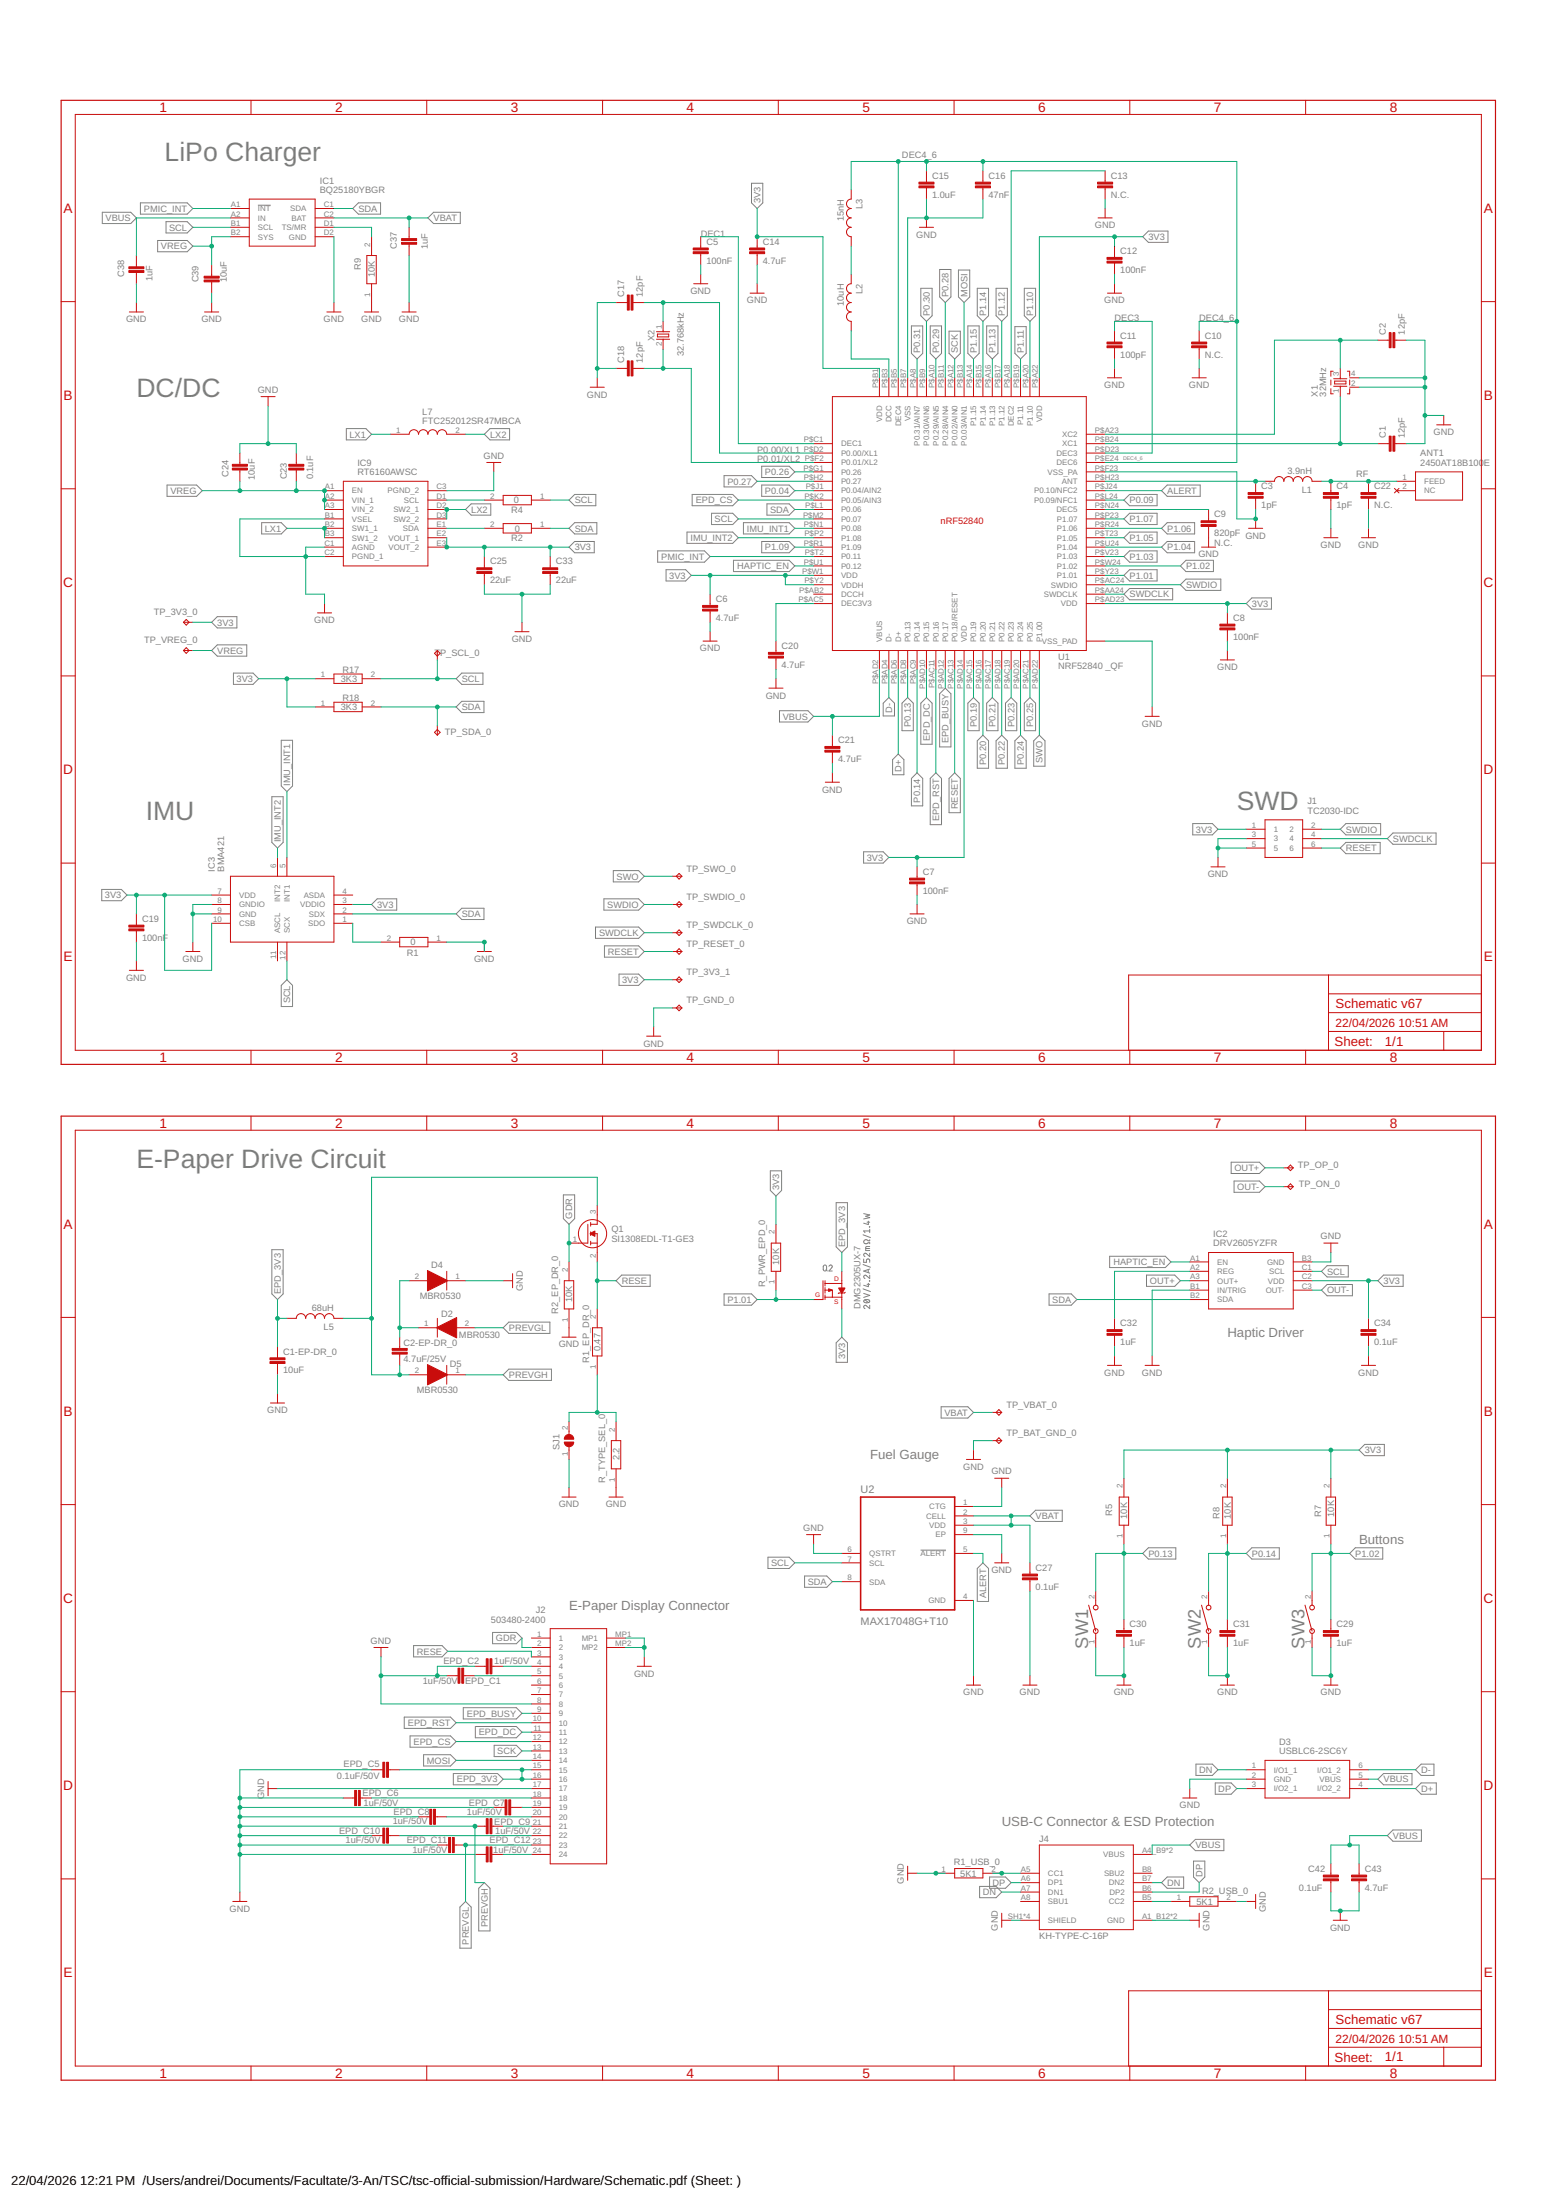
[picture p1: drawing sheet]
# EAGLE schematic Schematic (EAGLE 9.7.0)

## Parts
ANT1  2450AT18B100E  2450AT18B100E_2450AT18B100E  [2450AT18B100E_ANTC3216X140N]
C1  12pF  NORDIC_NRF_3_CAPACITOR_0201_L  [NORDIC_NRF_3_RESC0201_L]
C1-EP-DR_0  10uF  NORDIC_NRF_3_CAPACITOR_0402_L  [NORDIC_NRF_3_RESC0402_L]
C2  12pF  NORDIC_NRF_3_CAPACITOR_0201_L  [NORDIC_NRF_3_RESC0201_L]
C2-EP-DR_0  4.7uF/25V  NORDIC_NRF_3_CAPACITOR_0402_L  [NORDIC_NRF_3_RESC0402_L]
C3  1pF  NORDIC_NRF_3_CAPACITOR_0201_L  [NORDIC_NRF_3_RESC0201_L]
C4  1pF  NORDIC_NRF_3_CAPACITOR_0201_L  [NORDIC_NRF_3_RESC0201_L]
C5  100nF  NORDIC_NRF_3_CAPACITOR_0201_L  [NORDIC_NRF_3_RESC0201_L]
C6  4.7uF  NORDIC_NRF_3_CAPACITOR_0402_L  [NORDIC_NRF_3_RESC0402_L]
C7  100nF  NORDIC_NRF_3_CAPACITOR_0201_L  [NORDIC_NRF_3_RESC0201_L]
C8  100nF  NORDIC_NRF_3_CAPACITOR_0201_L  [NORDIC_NRF_3_RESC0201_L]
C9  820pF  NORDIC_NRF_3_CAPACITOR_0201_L  [NORDIC_NRF_3_RESC0201_L]
C10  N.C.  NORDIC_NRF_3_CAPACITOR_0201_L  [NORDIC_NRF_3_RESC0201_L]
C11  100pF  NORDIC_NRF_3_CAPACITOR_0201_L  [NORDIC_NRF_3_RESC0201_L]
C12  100nF  NORDIC_NRF_3_CAPACITOR_0201_L  [NORDIC_NRF_3_RESC0201_L]
C13  N.C.  NORDIC_NRF_3_CAPACITOR_0201_L  [NORDIC_NRF_3_RESC0201_L]
C14  4.7uF  NORDIC_NRF_3_CAPACITOR_0402_L  [NORDIC_NRF_3_RESC0402_L]
C15  1.0uF  NORDIC_NRF_3_CAPACITOR_0402_L  [NORDIC_NRF_3_RESC0402_L]
C16  47nF  NORDIC_NRF_3_CAPACITOR_0201_L  [NORDIC_NRF_3_RESC0201_L]
C17  12pF  NORDIC_NRF_3_CAPACITOR_0201_L  [NORDIC_NRF_3_RESC0201_L]
C18  12pF  NORDIC_NRF_3_CAPACITOR_0201_L  [NORDIC_NRF_3_RESC0201_L]
C19  100nF  NORDIC_NRF_3_CAPACITOR_0201_L  [NORDIC_NRF_3_RESC0201_L]
C20  4.7uF  NORDIC_NRF_3_CAPACITOR_0402_L  [NORDIC_NRF_3_RESC0402_L]
C21  4.7uF  NORDIC_NRF_3_CAPACITOR_0402_L  [NORDIC_NRF_3_RESC0402_L]
C22  N.C.  NORDIC_NRF_3_CAPACITOR_0201_L  [NORDIC_NRF_3_RESC0201_L]
C23  0.1uF  NORDIC_NRF_3_CAPACITOR_0201_L  [NORDIC_NRF_3_RESC0201_L]
C24  10uF  NORDIC_NRF_3_CAPACITOR_0402_L  [NORDIC_NRF_3_RESC0402_L]
C25  22uF  NORDIC_NRF_3_CAPACITOR_0402_L  [NORDIC_NRF_3_RESC0402_L]
C27  0.1uF  NORDIC_NRF_3_CAPACITOR_0201_L  [NORDIC_NRF_3_RESC0201_L]
C29  1uF  NORDIC_NRF_3_CAPACITOR_0402_L  [NORDIC_NRF_3_RESC0402_L]
C30  1uF  NORDIC_NRF_3_CAPACITOR_0402_L  [NORDIC_NRF_3_RESC0402_L]
C31  1uF  NORDIC_NRF_3_CAPACITOR_0402_L  [NORDIC_NRF_3_RESC0402_L]
C32  1uF  NORDIC_NRF_3_CAPACITOR_0402_L  [NORDIC_NRF_3_RESC0402_L]
C33  22uF  NORDIC_NRF_3_CAPACITOR_0402_L  [NORDIC_NRF_3_RESC0402_L]
C34  0.1uF  NORDIC_NRF_3_CAPACITOR_0201_L  [NORDIC_NRF_3_RESC0201_L]
C37  1uF  NORDIC_NRF_3_CAPACITOR_0402_L  [NORDIC_NRF_3_RESC0402_L]
C38  1uF  NORDIC_NRF_3_CAPACITOR_0402_L  [NORDIC_NRF_3_RESC0402_L]
C39  10uF  NORDIC_NRF_3_CAPACITOR_0402_L  [NORDIC_NRF_3_RESC0402_L]
C42  0.1uF  NORDIC_NRF_3_CAPACITOR_0201_L  [NORDIC_NRF_3_RESC0201_L]
C43  4.7uF  NORDIC_NRF_3_CAPACITOR_0402_L  [NORDIC_NRF_3_RESC0402_L]
D2  MBR0530  ESP32_C6_LIBRARY_5_MBR0530  [ESP32_C6_LIBRARY_5_SOD3716X135N]
D3  USBLC6-2SC6Y  ESP32_C6_LIBRARY_3_USBLC6-2SC6Y  [ESP32_C6_LIBRARY_3_SOT95P280X145-6N]
D4  MBR0530  ESP32_C6_LIBRARY_5_MBR0530  [ESP32_C6_LIBRARY_5_SOD3716X135N]
D5  MBR0530  ESP32_C6_LIBRARY_5_MBR0530  [ESP32_C6_LIBRARY_5_SOD3716X135N]
EPD_C1  1uF/50V  NORDIC_NRF_3_CAPACITOR_0402_L  [NORDIC_NRF_3_RESC0402_L]
EPD_C2  1uF/50V  NORDIC_NRF_3_CAPACITOR_0402_L  [NORDIC_NRF_3_RESC0402_L]
EPD_C5  0.1uF/50V  NORDIC_NRF_3_CAPACITOR_0201_L  [NORDIC_NRF_3_RESC0201_L]
EPD_C6  1uF/50V  NORDIC_NRF_3_CAPACITOR_0402_L  [NORDIC_NRF_3_RESC0402_L]
EPD_C7  1uF/50V  NORDIC_NRF_3_CAPACITOR_0402_L  [NORDIC_NRF_3_RESC0402_L]
EPD_C8  1uF/50V  NORDIC_NRF_3_CAPACITOR_0402_L  [NORDIC_NRF_3_RESC0402_L]
EPD_C9  1uF/50V  NORDIC_NRF_3_CAPACITOR_0402_L  [NORDIC_NRF_3_RESC0402_L]
EPD_C10  1uF/50V  NORDIC_NRF_3_CAPACITOR_0402_L  [NORDIC_NRF_3_RESC0402_L]
EPD_C11  1uF/50V  NORDIC_NRF_3_CAPACITOR_0402_L  [NORDIC_NRF_3_RESC0402_L]
EPD_C12  1uF/50V  NORDIC_NRF_3_CAPACITOR_0402_L  [NORDIC_NRF_3_RESC0402_L]
IC1  BQ25180YBGR  BQ25180YBGR_BQ25180YBGR  [BQ25180YBGR_BGA8C40P2X4_100X155X50]
IC2  DRV2605YZFR  DRV2605YZFR_DRV2605YZFR  [DRV2605YZFR_BGA9C50P3X3_144X144X62]
IC3  BMA421  BMA423_BMA423  [BMA423_BMA423]
IC9  RT6160AWSC  RT6160AWSC_RT6160AWSC  [RT6160AWSC_BGA15C40P3X5_140X230X60]
J1  TC2030-IDC  TC2030-IDC_TC2030-IDC  [TC2030-IDC_TC2030IDC]
J2  503480-2400  503480-2400_503480-2400  [503480-2400_5034802400]
J4  KH-TYPE-C-16P  KH-TYPE-C-16P_KH-TYPE-C-16P  [KH-TYPE-C-16P_KINGHELM_KH-TYPE-C-16P]
L1  3.9nH  NORDIC_NRF_2_INDUCTOR_0402_L  [NORDIC_NRF_2_RESC0402_L]
L2  10uH  NORDIC_NRF_2_INDUCTOR_0402_L  [NORDIC_NRF_2_RESC0402_L]
L3  15nH  NORDIC_NRF_2_INDUCTOR_0402_L  [NORDIC_NRF_2_RESC0402_L]
L5  68uH  NORDIC_NRF_2_INDUCTOR_0402_L  [NORDIC_NRF_2_RESC0402_L]
L7  FTC252012SR47MBCA  MLP2016SR47MT0S1_FTC252012SR47MBCA  [MLP2016SR47MT0S1_INDC2016X100N]
Q1  SI1308EDL-T1-GE3  ESP32_C6_LIBRARY_6_SI1308EDL-T1-GE3  [ESP32_C6_LIBRARY_6_SOT65P210X110-3N]
Q2  20V/4.2A/52mΩ/1.4W  ESP32_C6_LIBRARY_4_ESP32_WROVER_SPARKFUN-DISCRETESEMI_MOSFET_PCH-DMG2305UX-7  [ESP32_C6_LIBRARY_4_ESP32_C6_LIBRARY_4_ESP32_C6_LIBRARY_4_ESP32_C6_LIBRARY_4_ESP32_WROVER_SPARKFUN-DISCRETESEMI_SOT23-3]
R1  0  CPF0201D7K68C1_CPF0201D7K68C1  [CPF0201D7K68C1_0201]
R1_EP_DR_0  0.47  CPF0201D7K68C1_CPF0201D7K68C1  [CPF0201D7K68C1_0201]
R1_USB_0  5K1  CPF0201D7K68C1_CPF0201D7K68C1  [CPF0201D7K68C1_0201]
R2  0  CPF0201D7K68C1_CPF0201D7K68C1  [CPF0201D7K68C1_0201]
R2_EP_DR_0  10K  CPF0201D7K68C1_CPF0201D7K68C1  [CPF0201D7K68C1_0201]
R2_USB_0  5K1  CPF0201D7K68C1_CPF0201D7K68C1  [CPF0201D7K68C1_0201]
R4  0  CPF0201D7K68C1_CPF0201D7K68C1  [CPF0201D7K68C1_0201]
R5  10K  CPF0201D7K68C1_CPF0201D7K68C1  [CPF0201D7K68C1_0201]
R7  10K  CPF0201D7K68C1_CPF0201D7K68C1  [CPF0201D7K68C1_0201]
R8  10K  CPF0201D7K68C1_CPF0201D7K68C1  [CPF0201D7K68C1_0201]
R9  10K  CPF0201D7K68C1_CPF0201D7K68C1  [CPF0201D7K68C1_0201]
R17  3K3  CPF0201D7K68C1_CPF0201D7K68C1  [CPF0201D7K68C1_0201]
R18  3K3  CPF0201D7K68C1_CPF0201D7K68C1  [CPF0201D7K68C1_0201]
R_PWR_EPD_0  10K  CPF0201D7K68C1_CPF0201D7K68C1  [CPF0201D7K68C1_0201]
R_TYPE_SEL_0  2.2  CPF0201D7K68C1_CPF0201D7K68C1  [CPF0201D7K68C1_0201]
SJ1  ESP32_C6_LIBRARY_7_JUMPER_SJ  [ESP32_C6_LIBRARY_7_JUMPER_SJ]
SW1  EVP-AKE31A  2025-10-22_07-23-44_LIBRARY_EVP-AKE31ASW_EVP-AKE31A_PAN  [2025-10-22_07-23-44_LIBRARY_SW_EVP-AKE31A_PAN]
SW2  EVP-AKE31A  2025-10-22_07-23-44_LIBRARY_EVP-AKE31ASW_EVP-AKE31A_PAN  [2025-10-22_07-23-44_LIBRARY_SW_EVP-AKE31A_PAN]
SW3  2025-10-22_07-23-44_LIBRARY_EVP-AKE31ASW_EVP-AKE31A_PAN  [2025-10-22_07-23-44_LIBRARY_SW_EVP-AKE31A_PAN]
TP_3V3_0  HECTOR_WATCH_1_TPTP20R  [HECTOR_WATCH_1_TP20R]
TP_3V3_1  HECTOR_WATCH_1_TPTP20R  [HECTOR_WATCH_1_TP20R]
TP_BAT_GND_0  HECTOR_WATCH_1_TPTP20R  [HECTOR_WATCH_1_TP20R]
TP_GND_0  HECTOR_WATCH_1_TPTP20R  [HECTOR_WATCH_1_TP20R]
TP_ON_0  HECTOR_WATCH_1_TPTP20R  [HECTOR_WATCH_1_TP20R]
TP_OP_0  HECTOR_WATCH_1_TPTP20R  [HECTOR_WATCH_1_TP20R]
TP_RESET_0  HECTOR_WATCH_1_TPTP20R  [HECTOR_WATCH_1_TP20R]
TP_SCL_0  HECTOR_WATCH_1_TPTP20R  [HECTOR_WATCH_1_TP20R]
TP_SDA_0  HECTOR_WATCH_1_TPTP20R  [HECTOR_WATCH_1_TP20R]
TP_SWDCLK_0  HECTOR_WATCH_1_TPTP20R  [HECTOR_WATCH_1_TP20R]
TP_SWDIO_0  HECTOR_WATCH_1_TPTP20R  [HECTOR_WATCH_1_TP20R]
TP_SWO_0  HECTOR_WATCH_1_TPTP20R  [HECTOR_WATCH_1_TP20R]
TP_VBAT_0  HECTOR_WATCH_1_TPTP20R  [HECTOR_WATCH_1_TP20R]
TP_VREG_0  HECTOR_WATCH_1_TPTP20R  [HECTOR_WATCH_1_TP20R]
U1  NRF52840 _QF  NORDIC_NRF_4_NRF52840_QF  [NORDIC_NRF_4_AQFN50P700X700X85_HS-74N]
U2  MAX17048G+T10  ESP32_C6_LIBRARY_MAX17048G+T10  [ESP32_C6_LIBRARY_SON50P200X200X80-9N]
X1  32MHz  NORDIC_NRF_XTAL_32MHZ  [NORDIC_NRF_BT-XTAL_2016_N]
X2  32.768kHz  NORDIC_NRF_1_XTAL_32KHZ  [NORDIC_NRF_1_XTAL_3215_N]

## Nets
3V3: C6.1 C7.1 C8.1 C12.1 C14.1 C19.1 C25.1 C33.1 C34.1 IC2.C2(VDD) IC3.3(VDDIO) IC3.7(VDD) IC3.10(CSB) IC9.E2(VOUT_1) IC9.E3(VOUT_2) J1.1 Q2.2(S) R5.2 R7.2 R8.2 R17.1 R18.1 R_PWR_EPD_0.2 TP_3V3_0.TP TP_3V3_1.TP U1.P$A22(VDD) U1.P$AD14(VDD) U1.P$AD23(VDD) U1.P$B1(VDD) U1.P$W1(VDD) U1.P$Y2(VDDH)
ALERT: U1.P$J24(P0.10/NFC2) U2.5(!ALERT)
D+: D3.4(I/O2_2) U1.P$AD6(D+)
D-: D3.6(I/O1_2) U1.P$AD4(D-)
DN: D3.1(I/O1_1) J4.A7(DN1) J4.B7(DN2)
DP: D3.3(I/O2_1) J4.A6(DP1) J4.B6(DP2)
EPD_3V3: C1-EP-DR_0.1 EPD_C5.2 J2.15 J2.16 L5.1 Q2.3(D)
EPD_BUSY: J2.9 U1.P$AD12(P0.17)
EPD_CS: J2.12 U1.P$K2(P0.05/AIN3)
EPD_DC: J2.11 U1.P$AD10(P0.15)
EPD_RST: J2.10 U1.P$AC11(P0.16)
GDR: J2.2 Q1.1(G) R2_EP_DR_0.2
GND: C1-EP-DR_0.2 C1.2 C2.2 C3.2 C4.2 C5.2 C6.2 C7.2 C8.2 C9.2 C10.2 C11.2 C12.2 C13.2 C14.2 C15.2 C16.2 C17.1 C18.1 C19.2 C20.2 C21.2 C22.2 C25.2 C27.2 C29.2 C30.2 C31.2 C32.2 C33.2 C34.2 C37.1 C38.1 C39.2 C42.2 C43.2 D3.2(GND) D4.1(K) EPD_C1.2 EPD_C2.2 IC1.D2(GND) IC2.B1(IN/TRIG) IC2.B3(GND) IC3.8(GNDIO) IC3.9(GND) IC9.B1(VSEL) IC9.C1(AGND) IC9.C2(PGND_1) IC9.C3(PGND_2) J1.3 J1.5 J2.8 J2.17 J2.MP1 J2.MP2 J4.A1_B12(GND) J4.A12_B1(GND) J4.SH1(SHIELD) J4.SH2(SHIELD) J4.SH3(SHIELD) J4.SH4(SHIELD) R1.1 R1_USB_0.1 R2_EP_DR_0.1 R2_USB_0.2 R9.1 R_TYPE_SEL_0.1 SJ1.1 SW1.1 SW2.1 SW3.1 TP_BAT_GND_0.TP TP_GND_0.TP U1.P$74(VSS_PAD) U1.P$75(VSS_PAD) U1.P$76(VSS_PAD) U1.P$77(VSS_PAD) U1.P$78(VSS_PAD) U1.P$79(VSS_PAD) U1.P$80(VSS_PAD) U1.P$81(VSS_PAD) U1.P$82(VSS_PAD) U1.P$83(VSS_PAD) U1.P$84(VSS_PAD) U1.P$85(VSS_PAD) U1.P$86(VSS_PAD) U1.P$87(VSS_PAD) U1.P$88(VSS_PAD) U1.P$89(VSS_PAD) U1.P$90(VSS_PAD) U1.P$B7(VSS) U1.P$F23(VSS_PA) U2.1(CTG) U2.4(GND) U2.6(QSTRT) U2.9(EP) X1.2 X1.4
HAPTIC_EN: IC2.A1(EN) U1.P$U1(P0.12)
IMU_INT1: IC3.5(INT1) U1.P$N1(P0.08)
IMU_INT2: IC3.6(INT2) U1.P$P2(P1.08)
LX1: IC9.B2(SW1_1) IC9.B3(SW1_2) L7.1
LX2: IC9.D2(SW2_1) IC9.D3(SW2_2) L7.2
MOSI: J2.14 U1.P$B13(P0.03/AIN1)
N$1: ANT1.1(FEED) C4.1 C22.1 L1.2
N$2: C9.1 U1.P$N24(DEC5)
N$3: C23.1 C24.1 ; supply symbol labelled GND
N$4: C3.1 L1.1 U1.P$H23(ANT)
N$5: IC9.D1(SCL) R4.2
N$7: IC1.D1(TS/MR) R9.2
N$8: IC9.E1(SDA) R2.2
N$9: C20.1 U1.P$AC5(DEC3V3)
N$10: C5.1 U1.P$C1(DEC1)
N$11: C32.1 IC2.A2(REG)
N$12: C2-EP-DR_0.2 D5.2(A) L5.2 Q1.3(D)
N$13: C2-EP-DR_0.1 D2.1(K) D4.2(A)
N$15: IC3.1(SDO) R1.2
N$16: R1_EP_DR_0.1 R_TYPE_SEL_0.2 SJ1.2
N$21: C18.2 U1.P$F2(P0.01/XL2) X2.2
N$22: C17.2 U1.P$D2(P0.00/XL1) X2.1
N$26: C10.1 C15.1 C16.1 L3.2 U1.P$B5(DEC4) U1.P$E24(DEC6)
N$27: L2.1 U1.P$B3(DCC)
N$29: L2.2 L3.1
N$30: C11.1 U1.P$D23(DEC3)
N$31: C2.1 U1.P$A23(XC2) X1.3
N$32: C1.1 U1.P$B24(XC1) X1.1
N$33: C13.1 U1.P$A18(DEC2)
N$36: EPD_C12.1 J2.24
N$37: EPD_C6.1 J2.18
N$38: EPD_C7.1 J2.19
N$39: EPD_C8.1 J2.20
N$40: EPD_C9.1 J2.21
N$41: EPD_C10.1 J2.22
N$42: J4.A5(CC1) R1_USB_0.2
N$44: EPD_C1.1 J2.5
N$45: EPD_C2.1 J2.4
N$47: J4.B5(CC2) R2_USB_0.1
OUT+: IC2.A3(OUT+) TP_OP_0.TP
OUT-: IC2.C3(OUT-) TP_ON_0.TP
P0.04: U1.P$J1(P0.04/AIN2)
P0.09: U1.P$L24(P0.09/NFC1)
P0.13: C30.1 R5.1 SW1.2 U1.P$AD8(P0.13)
P0.14: C31.1 R8.1 SW2.2 U1.P$AC9(P0.14)
P0.19: U1.P$AC15(P0.19)
P0.20: U1.P$AD16(P0.20)
P0.21: U1.P$AC17(P0.21)
P0.22: U1.P$AD18(P0.22)
P0.23: U1.P$AC19(P0.23)
P0.24: U1.P$AD20(P0.24)
P0.25: U1.P$AC21(P0.25)
P0.26: U1.P$G1(P0.26)
P0.27: U1.P$H2(P0.27)
P0.28: U1.P$B11(P0.28/AIN4)
P0.29: U1.P$A10(P0.29/AIN5)
P0.30: U1.P$B9(P0.30/AIN6)
P0.31: U1.P$A8(P0.31/AIN7)
P1.01: Q2.1(G) R_PWR_EPD_0.1 U1.P$Y23(P1.01)
P1.02: C29.1 R7.1 SW3.2 U1.P$W24(P1.02)
P1.03: U1.P$V23(P1.03)
P1.04: U1.P$U24(P1.04)
P1.05: U1.P$T23(P1.05)
P1.06: U1.P$R24(P1.06)
P1.07: U1.P$P23(P1.07)
P1.09: U1.P$R1(P1.09)
P1.10: U1.P$A20(P1.10)
P1.11: U1.P$B19(P1.11)
P1.12: U1.P$B17(P1.12)
P1.13: U1.P$A16(P1.13)
P1.14: U1.P$B15(P1.14)
P1.15: U1.P$A14(P1.15)
PMIC_INT: IC1.A1(!INT) U1.P$T2(P0.11)
PREVGH: D5.1(K) EPD_C5.1 EPD_C6.2 EPD_C7.2 EPD_C8.2 EPD_C9.2 EPD_C10.2 EPD_C11.2 EPD_C12.2 ; supply symbol labelled GND
PREVGL: D2.2(A) EPD_C11.1 J2.23
RESE: J2.3 Q1.2(S) R1_EP_DR_0.2
RESET: J1.6 TP_RESET_0.TP U1.P$AC13(P0.18/RESET)
SCK: J2.13 U1.P$A12(P0.02/AIN0)
SCL: IC1.B1(SCL) IC2.C1(SCL) IC3.12(SCX) R4.1 R17.2 TP_SCL_0.TP U1.P$M2(P0.07) U2.7(SCL)
SDA: IC1.C1(SDA) IC2.B2(SDA) IC3.2(SDX) R2.1 R18.2 TP_SDA_0.TP U1.P$L1(P0.06) U2.8(SDA)
SWDCLK: J1.4 TP_SWDCLK_0.TP U1.P$AA24(SWDCLK)
SWDIO: J1.2 TP_SWDIO_0.TP U1.P$AC24(SWDIO)
SWO: TP_SWO_0.TP U1.P$AD22(P1.00)
VBAT: C27.1 C37.2 IC1.C2(BAT) TP_VBAT_0.TP U2.2(CELL) U2.3(VDD)
VBUS: C21.1 C38.2 C42.1 C43.1 D3.5(VBUS) IC1.A2(IN) J4.A4_B9(VBUS) J4.A9_B4(VBUS) U1.P$AD2(VBUS)
VREG: C23.2 C24.2 C39.1 IC1.B2(SYS) IC9.A1(EN) IC9.A2(VIN_1) IC9.A3(VIN_2) TP_VREG_0.TP
Unconnected: ANT1.2(NC) IC3.4(ASDA) IC3.11(ASCL) J2.1 J2.6 J2.7 J4.A8(SBU1) J4.B8(SBU2) U1.P$AB2(DCCH)

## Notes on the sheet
- DEC4_6
- LiPo Charger
- DEC1
- DEC3 | DEC4_6
- DC/DC
- P0.00/XL1
- DEC4_6
- P0.01/XL2
- RF
- N.C.
- SWD
- IMU
- E-Paper Drive Circuit
- DMG2305UX-7
- Haptic Driver
- Fuel Gauge
- Buttons
- E-Paper Display Connector
- USB-C Connector & ESD Protection

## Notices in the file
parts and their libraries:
InkTime_v5: COPYRIGHT: Copyright (C) 2025 Ultra Librarian. All rights reserved.
